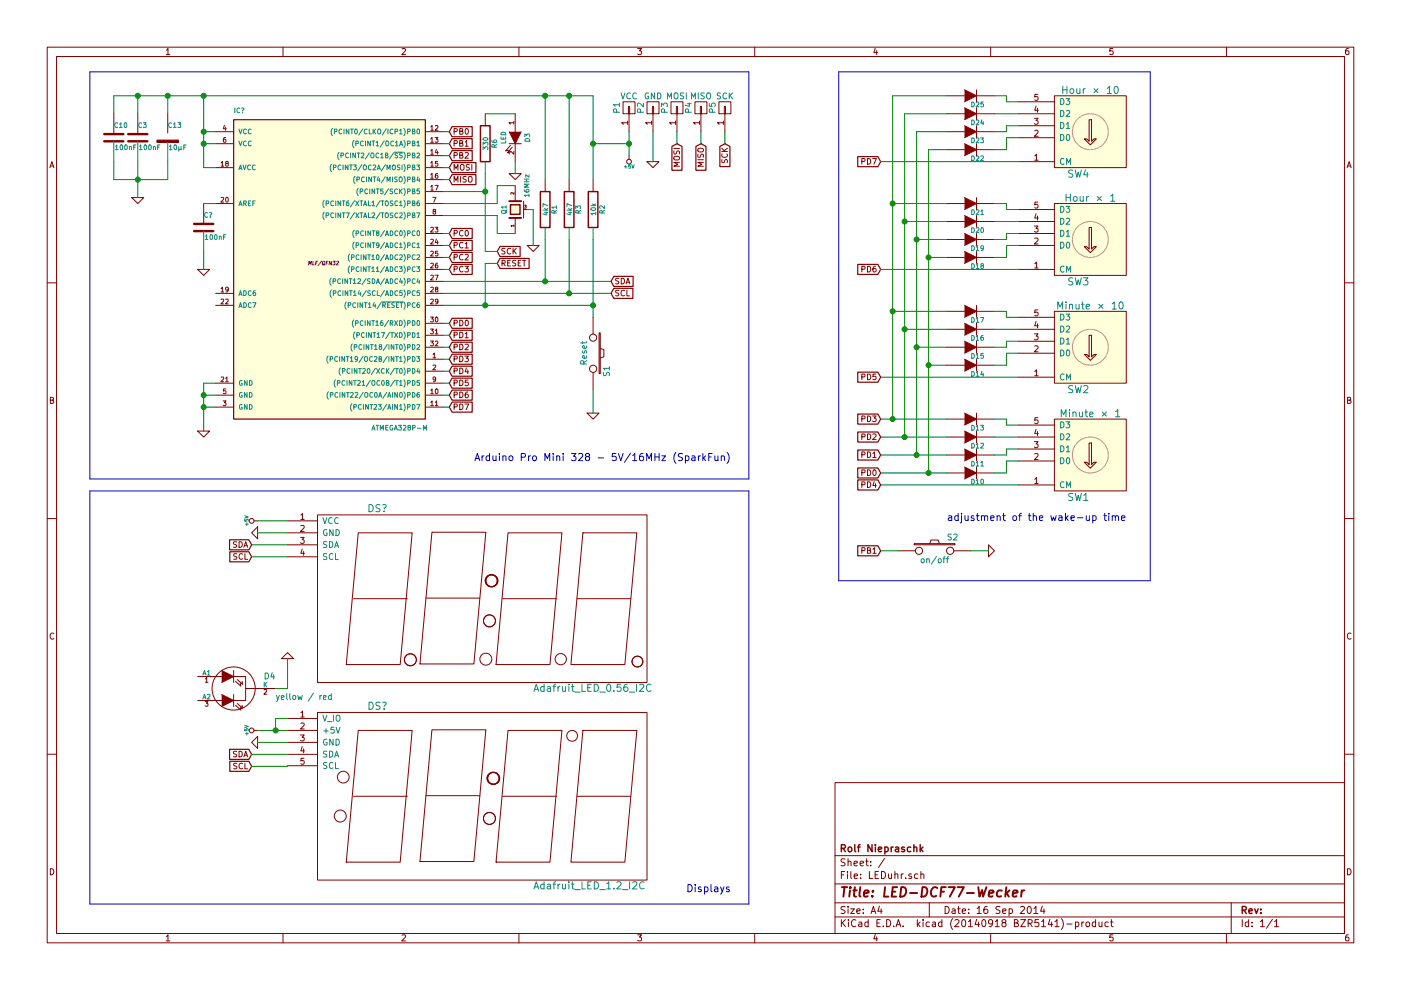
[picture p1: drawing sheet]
EESchema Schematic File Version 2
LIBS:power
LIBS:device
LIBS:transistors
LIBS:conn
LIBS:linear
LIBS:regul
LIBS:74xx
LIBS:cmos4000
LIBS:adc-dac
LIBS:memory
LIBS:xilinx
LIBS:special
LIBS:microcontrollers
LIBS:dsp
LIBS:microchip
LIBS:analog_switches
LIBS:motorola
LIBS:texas
LIBS:intel
LIBS:audio
LIBS:interface
LIBS:digital-audio
LIBS:philips
LIBS:display
LIBS:cypress
LIBS:siliconi
LIBS:opto
LIBS:atmel
LIBS:contrib
LIBS:valves
LIBS:LEDuhr-cache
EELAYER 24 0
EELAYER END
$Descr A4 11693 8268
encoding utf-8
Sheet 1 1
Title "LED-DCF77-Wecker"
Date "16 Sep 2014"
Rev ""
Comp "Rolf Niepraschk"
Comment1 ""
Comment2 ""
Comment3 ""
Comment4 ""
$EndDescr
$Comp
L ATMEGA328P-M IC?
U 1 1
P 2700 2200
F 0 "IC?" H 1950 3450 40  0000 L BNN
F 1 "ATMEGA328P-M" H 3100 800 40  0000 L BNN
F 2 "MLF/QFN32" H 2700 2200 30  0000 C CIN
F 3 "" H 2700 2200 60  0000 C CNN
	1    2700 2200
	1    0    0    -1  
$EndComp
$Comp
L R R1
U 1 1
P 4550 1750
F 0 "R1" V 4630 1750 40  0000 C CNN
F 1 "4k7" V 4557 1751 40  0000 C CNN
F 2 "" V 4480 1750 30  0000 C CNN
F 3 "" H 4550 1750 30  0000 C CNN
	1    4550 1750
	1    0    0    -1  
$EndComp
$Comp
L R R3
U 1 1
P 4750 1750
F 0 "R3" V 4830 1750 40  0000 C CNN
F 1 "4k7" V 4757 1751 40  0000 C CNN
F 2 "" V 4680 1750 30  0000 C CNN
F 3 "" H 4750 1750 30  0000 C CNN
	1    4750 1750
	1    0    0    -1  
$EndComp
$Comp
L C C?
U 1 1
P 1700 1900
F 0 "C?" H 1700 2000 40  0000 L CNN
F 1 "100nF" H 1706 1815 40  0000 L CNN
F 2 "" H 1738 1750 30  0000 C CNN
F 3 "" H 1700 1900 60  0000 C CNN
	1    1700 1900
	1    0    0    -1  
$EndComp
$Comp
L GND #PWR?
U 1 1
P 1700 2250
F 0 "#PWR?" H 1700 2250 30  0001 C CNN
F 1 "GND" H 1700 2180 30  0001 C CNN
F 2 "" H 1700 2250 60  0000 C CNN
F 3 "" H 1700 2250 60  0000 C CNN
	1    1700 2250
	1    0    0    -1  
$EndComp
$Comp
L R R2
U 1 1
P 4950 1750
F 0 "R2" V 5030 1750 40  0000 C CNN
F 1 "10k" V 4957 1751 40  0000 C CNN
F 2 "" V 4880 1750 30  0000 C CNN
F 3 "" H 4950 1750 30  0000 C CNN
	1    4950 1750
	1    0    0    -1  
$EndComp
$Comp
L SW_PUSH S1
U 1 1
P 4950 2950
F 0 "S1" H 5100 3060 50  0000 C CNN
F 1 "Reset" H 4950 2870 50  0000 C CNN
F 2 "" H 4950 2950 60  0000 C CNN
F 3 "" H 4950 2950 60  0000 C CNN
	1    4950 2950
	0    1    1    0   
$EndComp
$Comp
L GND #PWR?
U 1 1
P 4950 3450
F 0 "#PWR?" H 4950 3450 30  0001 C CNN
F 1 "GND" H 4950 3380 30  0001 C CNN
F 2 "" H 4950 3450 60  0000 C CNN
F 3 "" H 4950 3450 60  0000 C CNN
	1    4950 3450
	1    0    0    -1  
$EndComp
$Comp
L GND #PWR?
U 1 1
P 1700 3600
F 0 "#PWR?" H 1700 3600 30  0001 C CNN
F 1 "GND" H 1700 3530 30  0001 C CNN
F 2 "" H 1700 3600 60  0000 C CNN
F 3 "" H 1700 3600 60  0000 C CNN
	1    1700 3600
	1    0    0    -1  
$EndComp
$Comp
L CRYSTAL_SMD Q1
U 1 1
P 4300 1750
F 0 "Q1" H 4300 1840 40  0000 C CNN
F 1 "16MHz" H 4400 1650 40  0000 L CNN
F 2 "" H 4300 1750 60  0000 C CNN
F 3 "" H 4300 1750 60  0000 C CNN
	1    4300 1750
	0    -1   -1   0   
$EndComp
$Comp
L GND #PWR?
U 1 1
P 4450 2050
F 0 "#PWR?" H 4450 2050 30  0001 C CNN
F 1 "GND" H 4450 1980 30  0001 C CNN
F 2 "" H 4450 2050 60  0000 C CNN
F 3 "" H 4450 2050 60  0000 C CNN
	1    4450 2050
	1    0    0    -1  
$EndComp
$Comp
L LED D3
U 1 1
P 4300 1150
F 0 "D3" H 4300 1250 40  0000 C CNN
F 1 "LED" H 4300 1050 40  0000 C CNN
F 2 "" H 4300 1150 60  0000 C CNN
F 3 "" H 4300 1150 60  0000 C CNN
	1    4300 1150
	0    1    1    0   
$EndComp
$Comp
L R R6
U 1 1
P 4050 1200
F 0 "R6" V 4130 1200 40  0000 C CNN
F 1 "330" V 4057 1201 40  0000 C CNN
F 2 "" V 3980 1200 30  0000 C CNN
F 3 "" H 4050 1200 30  0000 C CNN
	1    4050 1200
	1    0    0    -1  
$EndComp
$Comp
L GND #PWR?
U 1 1
P 4300 1450
F 0 "#PWR?" H 4300 1450 30  0001 C CNN
F 1 "GND" H 4300 1380 30  0001 C CNN
F 2 "" H 4300 1450 60  0000 C CNN
F 3 "" H 4300 1450 60  0000 C CNN
	1    4300 1450
	1    0    0    -1  
$EndComp
$Comp
L C C10
U 1 1
P 950 1150
F 0 "C10" H 950 1250 40  0000 L CNN
F 1 "100nF" H 956 1065 40  0000 L CNN
F 2 "" H 988 1000 30  0000 C CNN
F 3 "" H 950 1150 60  0000 C CNN
	1    950  1150
	1    0    0    -1  
$EndComp
$Comp
L C C3
U 1 1
P 1150 1150
F 0 "C3" H 1150 1250 40  0000 L CNN
F 1 "100nF" H 1156 1065 40  0000 L CNN
F 2 "" H 1188 1000 30  0000 C CNN
F 3 "" H 1150 1150 60  0000 C CNN
	1    1150 1150
	1    0    0    -1  
$EndComp
$Comp
L GND #PWR?
U 1 1
P 1150 1650
F 0 "#PWR?" H 1150 1650 30  0001 C CNN
F 1 "GND" H 1150 1580 30  0001 C CNN
F 2 "" H 1150 1650 60  0000 C CNN
F 3 "" H 1150 1650 60  0000 C CNN
	1    1150 1650
	1    0    0    -1  
$EndComp
Text GLabel 3750 1400 2    47   Input ~ 0
MOSI
Text GLabel 3750 1500 2    47   Input ~ 0
MISO
Text GLabel 4150 2100 2    47   Input ~ 0
SCK
Text GLabel 4150 2200 2    47   Input ~ 0
RESET
Text GLabel 3750 1100 2    47   Input ~ 0
PB0
Text GLabel 3750 1200 2    47   Input ~ 0
PB1
Text GLabel 3750 1300 2    47   Input ~ 0
PB2
Text GLabel 5100 2350 2    47   Input ~ 0
SDA
Text GLabel 5100 2450 2    47   Input ~ 0
SCL
Text GLabel 3750 2700 2    47   Input ~ 0
PD0
Text GLabel 3750 2800 2    47   Input ~ 0
PD1
Text GLabel 3750 2900 2    47   Input ~ 0
PD2
Text GLabel 3750 3000 2    47   Input ~ 0
PD3
Text GLabel 3750 3100 2    47   Input ~ 0
PD4
Text GLabel 3750 3200 2    47   Input ~ 0
PD5
Text GLabel 3750 3300 2    47   Input ~ 0
PD6
Text GLabel 3750 3400 2    47   Input ~ 0
PD7
Text GLabel 3750 1950 2    47   Input ~ 0
PC0
Text GLabel 3750 2050 2    47   Input ~ 0
PC1
Text GLabel 3750 2150 2    47   Input ~ 0
PC2
Text GLabel 3750 2250 2    47   Input ~ 0
PC3
$Comp
L CONN_01X01 P2
U 1 1
P 5450 900
F 0 "P2" H 5450 1000 50  0000 C CNN
F 1 "GND" V 5550 900 50  0000 C CNN
F 2 "" H 5450 900 60  0000 C CNN
F 3 "" H 5450 900 60  0000 C CNN
	1    5450 900 
	0    -1   -1   0   
$EndComp
$Comp
L CONN_01X01 P1
U 1 1
P 5250 900
F 0 "P1" H 5250 1000 50  0000 C CNN
F 1 "VCC" V 5350 900 50  0000 C CNN
F 2 "" H 5250 900 60  0000 C CNN
F 3 "" H 5250 900 60  0000 C CNN
	1    5250 900 
	0    -1   -1   0   
$EndComp
$Comp
L GND #PWR?
U 1 1
P 5450 1350
F 0 "#PWR?" H 5450 1350 30  0001 C CNN
F 1 "GND" H 5450 1280 30  0001 C CNN
F 2 "" H 5450 1350 60  0000 C CNN
F 3 "" H 5450 1350 60  0000 C CNN
	1    5450 1350
	1    0    0    -1  
$EndComp
$Comp
L CONN_01X01 P3
U 1 1
P 5650 900
F 0 "P3" H 5650 1000 50  0000 C CNN
F 1 "MOSI" V 5750 900 50  0000 C CNN
F 2 "" H 5650 900 60  0000 C CNN
F 3 "" H 5650 900 60  0000 C CNN
	1    5650 900 
	0    -1   -1   0   
$EndComp
Text GLabel 5650 1200 3    47   Input ~ 0
MOSI
$Comp
L CONN_01X01 P4
U 1 1
P 5850 900
F 0 "P4" H 5850 1000 50  0000 C CNN
F 1 "MISO" V 5950 900 50  0000 C CNN
F 2 "" H 5850 900 60  0000 C CNN
F 3 "" H 5850 900 60  0000 C CNN
	1    5850 900 
	0    -1   -1   0   
$EndComp
Text GLabel 5850 1200 3    47   Input ~ 0
MISO
$Comp
L CONN_01X01 P5
U 1 1
P 6050 900
F 0 "P5" H 6050 1000 50  0000 C CNN
F 1 "SCK" V 6150 900 50  0000 C CNN
F 2 "" H 6050 900 60  0000 C CNN
F 3 "" H 6050 900 60  0000 C CNN
	1    6050 900 
	0    -1   -1   0   
$EndComp
Text GLabel 6050 1200 3    47   Input ~ 0
SCK
$Comp
L CP2 C13
U 1 1
P 1400 1150
F 0 "C13" H 1400 1250 40  0000 L CNN
F 1 "10µF" H 1406 1065 40  0000 L CNN
F 2 "" H 1438 1000 30  0000 C CNN
F 3 "" H 1400 1150 60  0000 C CNN
	1    1400 1150
	1    0    0    -1  
$EndComp
$Comp
L BI_LED D4
U 1 1
P 1950 5750
F 0 "D4" H 2250 5850 50  0000 C CNN
F 1 "yellow / red" H 2300 5650 50  0000 L BNN
F 2 "" H 1950 5750 60  0000 C CNN
F 3 "" H 1950 5750 60  0000 C CNN
	1    1950 5750
	1    0    0    -1  
$EndComp
$Comp
L CODING_SWITCH SW4
U 1 1
P 9100 1100
F 0 "SW4" H 9200 1450 60  0000 C CNN
F 1 "Hour × 10" H 9100 751 60  0000 C CNN
F 2 "" H 9100 1100 60  0000 C CNN
F 3 "" H 9100 1100 60  0000 C CNN
	1    9100 1100
	-1   0    0    1   
$EndComp
$Comp
L CODING_SWITCH SW3
U 1 1
P 9100 2000
F 0 "SW3" H 9200 2350 60  0000 C CNN
F 1 "Hour × 1" H 9100 1651 60  0000 C CNN
F 2 "" H 9100 2000 60  0000 C CNN
F 3 "" H 9100 2000 60  0000 C CNN
	1    9100 2000
	-1   0    0    1   
$EndComp
$Comp
L CODING_SWITCH SW2
U 1 1
P 9100 2900
F 0 "SW2" H 9200 3250 60  0000 C CNN
F 1 "Minute × 10" H 9100 2551 60  0000 C CNN
F 2 "" H 9100 2900 60  0000 C CNN
F 3 "" H 9100 2900 60  0000 C CNN
	1    9100 2900
	-1   0    0    1   
$EndComp
$Comp
L CODING_SWITCH SW1
U 1 1
P 9100 3800
F 0 "SW1" H 9200 4150 60  0000 C CNN
F 1 "Minute × 1" H 9100 3451 60  0000 C CNN
F 2 "" H 9100 3800 60  0000 C CNN
F 3 "" H 9100 3800 60  0000 C CNN
	1    9100 3800
	-1   0    0    1   
$EndComp
Text GLabel 7350 3950 0    47   Input ~ 0
PD0
Text GLabel 7350 3800 0    47   Input ~ 0
PD1
Text GLabel 7350 3650 0    47   Input ~ 0
PD2
Text GLabel 7350 3500 0    47   Input ~ 0
PD3
Text GLabel 7350 1350 0    47   Input ~ 0
PD7
Text GLabel 7350 2250 0    47   Input ~ 0
PD6
Text GLabel 7350 3150 0    47   Input ~ 0
PD5
Text GLabel 7350 4050 0    47   Input ~ 0
PD4
$Comp
L DIODE D25
U 1 1
P 8100 800
F 0 "D25" H 8100 700 40  0000 L BNN
F 1 "1N4148" H 8100 700 40  0001 C CNN
F 2 "" H 8100 800 60  0000 C CNN
F 3 "" H 8100 800 60  0000 C CNN
	1    8100 800 
	1    0    0    -1  
$EndComp
$Comp
L DIODE D24
U 1 1
P 8100 950
F 0 "D24" H 8100 850 40  0000 L BNN
F 1 "1N4148" H 8100 850 40  0001 C CNN
F 2 "" H 8100 950 60  0000 C CNN
F 3 "" H 8100 950 60  0000 C CNN
	1    8100 950 
	1    0    0    -1  
$EndComp
$Comp
L DIODE D23
U 1 1
P 8100 1100
F 0 "D23" H 8100 1000 40  0000 L BNN
F 1 "1N4148" H 8100 1000 40  0001 C CNN
F 2 "" H 8100 1100 60  0000 C CNN
F 3 "" H 8100 1100 60  0000 C CNN
	1    8100 1100
	1    0    0    -1  
$EndComp
$Comp
L DIODE D22
U 1 1
P 8100 1250
F 0 "D22" H 8100 1150 40  0000 L BNN
F 1 "1N4148" H 8100 1150 40  0001 C CNN
F 2 "" H 8100 1250 60  0000 C CNN
F 3 "" H 8100 1250 60  0000 C CNN
	1    8100 1250
	1    0    0    -1  
$EndComp
$Comp
L DIODE D21
U 1 1
P 8100 1700
F 0 "D21" H 8100 1600 40  0000 L BNN
F 1 "1N4148" H 8100 1600 40  0001 C CNN
F 2 "" H 8100 1700 60  0000 C CNN
F 3 "" H 8100 1700 60  0000 C CNN
	1    8100 1700
	1    0    0    -1  
$EndComp
$Comp
L DIODE D20
U 1 1
P 8100 1850
F 0 "D20" H 8100 1750 40  0000 L BNN
F 1 "1N4148" H 8100 1750 40  0001 C CNN
F 2 "" H 8100 1850 60  0000 C CNN
F 3 "" H 8100 1850 60  0000 C CNN
	1    8100 1850
	1    0    0    -1  
$EndComp
$Comp
L DIODE D19
U 1 1
P 8100 2000
F 0 "D19" H 8100 1900 40  0000 L BNN
F 1 "1N4148" H 8100 1900 40  0001 C CNN
F 2 "" H 8100 2000 60  0000 C CNN
F 3 "" H 8100 2000 60  0000 C CNN
	1    8100 2000
	1    0    0    -1  
$EndComp
$Comp
L DIODE D18
U 1 1
P 8100 2150
F 0 "D18" H 8100 2050 40  0000 L BNN
F 1 "1N4148" H 8100 2050 40  0001 C CNN
F 2 "" H 8100 2150 60  0000 C CNN
F 3 "" H 8100 2150 60  0000 C CNN
	1    8100 2150
	1    0    0    -1  
$EndComp
$Comp
L DIODE D17
U 1 1
P 8100 2600
F 0 "D17" H 8100 2500 40  0000 L BNN
F 1 "1N4148" H 8100 2500 40  0001 C CNN
F 2 "" H 8100 2600 60  0000 C CNN
F 3 "" H 8100 2600 60  0000 C CNN
	1    8100 2600
	1    0    0    -1  
$EndComp
$Comp
L DIODE D16
U 1 1
P 8100 2750
F 0 "D16" H 8100 2650 40  0000 L BNN
F 1 "1N4148" H 8100 2650 40  0001 C CNN
F 2 "" H 8100 2750 60  0000 C CNN
F 3 "" H 8100 2750 60  0000 C CNN
	1    8100 2750
	1    0    0    -1  
$EndComp
$Comp
L DIODE D15
U 1 1
P 8100 2900
F 0 "D15" H 8100 2800 40  0000 L BNN
F 1 "1N4148" H 8100 2800 40  0001 C CNN
F 2 "" H 8100 2900 60  0000 C CNN
F 3 "" H 8100 2900 60  0000 C CNN
	1    8100 2900
	1    0    0    -1  
$EndComp
$Comp
L DIODE D14
U 1 1
P 8100 3050
F 0 "D14" H 8100 2950 40  0000 L BNN
F 1 "1N4148" H 8100 2950 40  0001 C CNN
F 2 "" H 8100 3050 60  0000 C CNN
F 3 "" H 8100 3050 60  0000 C CNN
	1    8100 3050
	1    0    0    -1  
$EndComp
$Comp
L DIODE D13
U 1 1
P 8100 3500
F 0 "D13" H 8100 3400 40  0000 L BNN
F 1 "1N4148" H 8100 3400 40  0001 C CNN
F 2 "" H 8100 3500 60  0000 C CNN
F 3 "" H 8100 3500 60  0000 C CNN
	1    8100 3500
	1    0    0    -1  
$EndComp
$Comp
L DIODE D12
U 1 1
P 8100 3650
F 0 "D12" H 8100 3550 40  0000 L BNN
F 1 "1N4148" H 8100 3550 40  0001 C CNN
F 2 "" H 8100 3650 60  0000 C CNN
F 3 "" H 8100 3650 60  0000 C CNN
	1    8100 3650
	1    0    0    -1  
$EndComp
$Comp
L DIODE D11
U 1 1
P 8100 3800
F 0 "D11" H 8100 3700 40  0000 L BNN
F 1 "1N4148" H 8100 3700 40  0001 C CNN
F 2 "" H 8100 3800 60  0000 C CNN
F 3 "" H 8100 3800 60  0000 C CNN
	1    8100 3800
	1    0    0    -1  
$EndComp
$Comp
L DIODE D10
U 1 1
P 8100 3950
F 0 "D10" H 8100 3850 40  0000 L BNN
F 1 "1N4148" H 8100 3850 40  0001 C CNN
F 2 "" H 8100 3950 60  0000 C CNN
F 3 "" H 8100 3950 60  0000 C CNN
	1    8100 3950
	1    0    0    -1  
$EndComp
Text Notes 6100 3850 2    60   ~ 0
Arduino Pro Mini 328 - 5V/16MHz (SparkFun)
Text Notes 9400 4350 2    60   ~ 0
adjustment of the wake-up time
Text Notes 6100 7450 2    60   ~ 0
Displays
$Comp
L Adafruit_LED_0.56_I2C DS?
U 1 1
P 4200 5000
F 0 "DS?" H 3150 5750 60  0000 C CNN
F 1 "Adafruit_LED_0.56_I2C" H 4450 4250 60  0000 L CNN
F 2 "" H 4200 5000 60  0000 C CNN
F 3 "" H 4200 5000 60  0000 C CNN
	1    4200 5000
	1    0    0    -1  
$EndComp
$Comp
L Adafruit_LED_1.2_I2C DS?
U 1 1
P 4200 6650
F 0 "DS?" H 3150 7400 60  0000 C CNN
F 1 "Adafruit_LED_1.2_I2C" H 4450 5900 60  0000 L CNN
F 2 "" H 4020 6650 60  0000 C CNN
F 3 "" H 4020 6650 60  0000 C CNN
	1    4200 6650
	1    0    0    -1  
$EndComp
Text GLabel 2100 4550 0    47   Input ~ 0
SDA
Text GLabel 2100 4650 0    47   Input ~ 0
SCL
$Comp
L +5V #PWR?
U 1 1
P 5250 1300
F 0 "#PWR?" H 5250 1390 20  0001 C CNN
F 1 "+5V" H 5250 1390 30  0000 C CNN
F 2 "" H 5250 1300 60  0000 C CNN
F 3 "" H 5250 1300 60  0000 C CNN
	1    5250 1300
	-1   0    0    1   
$EndComp
$Comp
L +5V #PWR?
U 1 1
P 2150 4350
F 0 "#PWR?" H 2150 4440 20  0001 C CNN
F 1 "+5V" H 2150 4440 30  0000 C CNN
F 2 "" H 2150 4350 60  0000 C CNN
F 3 "" H 2150 4350 60  0000 C CNN
	1    2150 4350
	0    -1   -1   0   
$EndComp
$Comp
L GND #PWR?
U 1 1
P 2150 4450
F 0 "#PWR?" H 2150 4450 30  0001 C CNN
F 1 "GND" H 2150 4380 30  0001 C CNN
F 2 "" H 2150 4450 60  0000 C CNN
F 3 "" H 2150 4450 60  0000 C CNN
	1    2150 4450
	0    1    1    0   
$EndComp
Text GLabel 2100 6300 0    47   Input ~ 0
SDA
Text GLabel 2100 6400 0    47   Input ~ 0
SCL
$Comp
L +5V #PWR?
U 1 1
P 2150 6100
F 0 "#PWR?" H 2150 6190 20  0001 C CNN
F 1 "+5V" H 2150 6190 30  0000 C CNN
F 2 "" H 2150 6100 60  0000 C CNN
F 3 "" H 2150 6100 60  0000 C CNN
	1    2150 6100
	0    -1   -1   0   
$EndComp
$Comp
L GND #PWR?
U 1 1
P 2150 6200
F 0 "#PWR?" H 2150 6200 30  0001 C CNN
F 1 "GND" H 2150 6130 30  0001 C CNN
F 2 "" H 2150 6200 60  0000 C CNN
F 3 "" H 2150 6200 60  0000 C CNN
	1    2150 6200
	0    1    1    0   
$EndComp
$Comp
L GND #PWR?
U 1 1
P 2400 5500
F 0 "#PWR?" H 2400 5500 30  0001 C CNN
F 1 "GND" H 2400 5430 30  0001 C CNN
F 2 "" H 2400 5500 60  0000 C CNN
F 3 "" H 2400 5500 60  0000 C CNN
	1    2400 5500
	-1   0    0    1   
$EndComp
Wire Wire Line
	950  800  1150 800 
Wire Wire Line
	1150 800  1400 800 
Wire Wire Line
	1400 800  1700 800 
Wire Wire Line
	1700 800  4550 800 
Wire Wire Line
	4550 800  4750 800 
Wire Wire Line
	4750 800  4950 800 
Wire Wire Line
	1700 1200 1800 1200
Connection ~ 1700 1200
Wire Wire Line
	1800 1100 1700 1100
Connection ~ 1700 1100
Wire Wire Line
	3700 2450 4750 2450
Wire Wire Line
	4750 2450 5100 2450
Wire Wire Line
	4550 1500 4550 800 
Connection ~ 4550 800 
Wire Wire Line
	4750 1500 4750 800 
Connection ~ 4750 800 
Wire Wire Line
	4550 2000 4550 2350
Connection ~ 4550 2350
Wire Wire Line
	4750 2450 4750 2000
Wire Wire Line
	1700 1700 1800 1700
Wire Wire Line
	1700 2250 1700 2100
Wire Wire Line
	3700 2550 4050 2550
Wire Wire Line
	4050 2550 4950 2550
Wire Wire Line
	4950 2000 4950 2550
Wire Wire Line
	4950 2550 4950 2650
Wire Wire Line
	4950 800  4950 1200
Wire Wire Line
	4950 1200 4950 1500
Wire Wire Line
	4950 3250 4950 3450
Wire Wire Line
	1800 3200 1700 3200
Wire Wire Line
	1700 3200 1700 3300
Wire Wire Line
	1700 3300 1700 3400
Wire Wire Line
	1700 3400 1700 3600
Wire Wire Line
	1800 3300 1700 3300
Connection ~ 1700 3300
Wire Wire Line
	1800 3400 1700 3400
Connection ~ 1700 3400
Connection ~ 4950 2550
Wire Wire Line
	3700 1600 4050 1600
Wire Wire Line
	950  950  950  800 
Connection ~ 1700 800 
Wire Wire Line
	1150 950  1150 800 
Connection ~ 1150 800 
Wire Wire Line
	1400 950  1400 800 
Connection ~ 1400 800 
Wire Wire Line
	950  1350 950  1500
Wire Wire Line
	950  1500 1150 1500
Wire Wire Line
	1150 1500 1400 1500
Wire Wire Line
	1400 1500 1400 1350
Wire Wire Line
	1150 1350 1150 1500
Wire Wire Line
	1150 1500 1150 1650
Connection ~ 1150 1500
Wire Wire Line
	4050 950  4300 950 
Wire Wire Line
	3700 1400 3750 1400
Wire Wire Line
	3700 1500 3750 1500
Wire Wire Line
	4050 2200 4150 2200
Wire Wire Line
	3700 1100 3750 1100
Wire Wire Line
	3700 1200 3750 1200
Wire Wire Line
	3700 1300 3750 1300
Wire Wire Line
	3700 2350 4550 2350
Wire Wire Line
	4550 2350 5100 2350
Connection ~ 4750 2450
Wire Wire Line
	4050 1450 4050 1600
Wire Wire Line
	4050 1600 4050 2100
Wire Wire Line
	3700 2700 3750 2700
Wire Wire Line
	3700 2800 3750 2800
Wire Wire Line
	3700 2900 3750 2900
Wire Wire Line
	3700 3000 3750 3000
Wire Wire Line
	3700 3100 3750 3100
Wire Wire Line
	3700 3200 3750 3200
Wire Wire Line
	3700 3300 3750 3300
Wire Wire Line
	3700 3400 3750 3400
Wire Wire Line
	4050 2550 4050 2200
Connection ~ 4050 2550
Wire Wire Line
	4050 2100 4150 2100
Wire Wire Line
	4450 1750 4450 2050
Wire Wire Line
	4400 1750 4450 1750
Wire Wire Line
	3700 1700 4150 1700
Wire Wire Line
	4150 1700 4150 1550
Wire Wire Line
	4150 1550 4300 1550
Wire Wire Line
	3700 1800 4150 1800
Wire Wire Line
	4150 1800 4150 1950
Wire Wire Line
	4150 1950 4300 1950
Wire Wire Line
	3700 1950 3750 1950
Wire Wire Line
	3700 2050 3750 2050
Wire Wire Line
	3700 2150 3750 2150
Wire Wire Line
	3700 2250 3750 2250
Connection ~ 4050 1600
Wire Wire Line
	4300 1350 4300 1450
Wire Wire Line
	5450 1350 5450 1100
Wire Wire Line
	5650 1200 5650 1100
Wire Wire Line
	5850 1200 5850 1100
Wire Wire Line
	6050 1200 6050 1100
Wire Wire Line
	5250 1100 5250 1200
Wire Wire Line
	5250 1200 5250 1300
Wire Wire Line
	5250 1200 4950 1200
Connection ~ 4950 1200
Wire Wire Line
	7350 4050 8500 4050
Wire Wire Line
	8300 800  8400 800 
Wire Wire Line
	8400 800  8400 850 
Wire Wire Line
	8400 850  8500 850 
Wire Wire Line
	8300 950  8500 950 
Wire Wire Line
	8300 1100 8400 1100
Wire Wire Line
	8400 1100 8400 1050
Wire Wire Line
	8400 1050 8500 1050
Wire Wire Line
	8300 1700 8400 1700
Wire Wire Line
	8400 1700 8400 1750
Wire Wire Line
	8400 1750 8500 1750
Wire Wire Line
	8300 1850 8500 1850
Wire Wire Line
	8300 1250 8400 1250
Wire Wire Line
	8400 1250 8400 1150
Wire Wire Line
	8400 1150 8500 1150
Wire Wire Line
	7350 1350 8500 1350
Wire Wire Line
	8300 2000 8400 2000
Wire Wire Line
	8400 2000 8400 1950
Wire Wire Line
	8400 1950 8500 1950
Wire Wire Line
	8300 2150 8400 2150
Wire Wire Line
	8400 2150 8400 2050
Wire Wire Line
	8400 2050 8500 2050
Wire Wire Line
	8300 2600 8400 2600
Wire Wire Line
	8400 2600 8400 2650
Wire Wire Line
	8400 2650 8500 2650
Wire Wire Line
	8300 2750 8500 2750
Wire Wire Line
	8300 2900 8400 2900
Wire Wire Line
	8400 2900 8400 2850
Wire Wire Line
	8400 2850 8500 2850
Wire Wire Line
	8300 3050 8400 3050
Wire Wire Line
	8400 3050 8400 2950
Wire Wire Line
	8400 2950 8500 2950
Wire Wire Line
	7350 3150 8500 3150
Wire Wire Line
	8300 3500 8400 3500
Wire Wire Line
	8400 3500 8400 3550
Wire Wire Line
	8400 3550 8500 3550
Wire Wire Line
	8300 3650 8500 3650
Wire Wire Line
	8300 3800 8400 3800
Wire Wire Line
	8400 3800 8400 3750
Wire Wire Line
	8400 3750 8500 3750
Wire Wire Line
	8300 3950 8400 3950
Wire Wire Line
	8400 3950 8400 3850
Wire Wire Line
	8400 3850 8500 3850
Wire Wire Line
	7350 3650 7550 3650
Wire Wire Line
	7550 3650 7900 3650
Wire Wire Line
	7350 3500 7450 3500
Wire Wire Line
	7450 3500 7900 3500
Wire Wire Line
	7350 3800 7650 3800
Wire Wire Line
	7650 3800 7900 3800
Wire Wire Line
	7350 3950 7750 3950
Wire Wire Line
	7750 3950 7900 3950
Wire Wire Line
	7450 800  7450 1700
Wire Wire Line
	7450 1700 7450 2600
Wire Wire Line
	7450 2600 7450 3500
Wire Wire Line
	7450 800  7900 800 
Connection ~ 7450 3500
Wire Wire Line
	7550 950  7550 1850
Wire Wire Line
	7550 1850 7550 2750
Wire Wire Line
	7550 2750 7550 3650
Wire Wire Line
	7550 950  7900 950 
Connection ~ 7550 3650
Wire Wire Line
	7650 1100 7650 2000
Wire Wire Line
	7650 2000 7650 2900
Wire Wire Line
	7650 2900 7650 3800
Wire Wire Line
	7650 1100 7900 1100
Connection ~ 7650 3800
Wire Wire Line
	7750 1250 7750 2150
Wire Wire Line
	7750 2150 7750 3050
Wire Wire Line
	7750 3050 7750 3950
Wire Wire Line
	7750 1250 7900 1250
Connection ~ 7750 3950
Wire Wire Line
	7350 2250 8500 2250
Wire Wire Line
	7900 1700 7450 1700
Connection ~ 7450 1700
Wire Wire Line
	7900 1850 7550 1850
Connection ~ 7550 1850
Wire Wire Line
	7900 2000 7650 2000
Connection ~ 7650 2000
Wire Wire Line
	7900 2150 7750 2150
Connection ~ 7750 2150
Wire Wire Line
	7900 2600 7450 2600
Connection ~ 7450 2600
Wire Wire Line
	7900 2750 7550 2750
Connection ~ 7550 2750
Wire Wire Line
	7900 2900 7650 2900
Connection ~ 7650 2900
Wire Wire Line
	7900 3050 7750 3050
Connection ~ 7750 3050
Wire Notes Line
	750  600  6250 600 
Wire Notes Line
	6250 600  6250 4000
Wire Notes Line
	6250 4000 750  4000
Wire Notes Line
	750  4000 750  600 
Wire Notes Line
	7000 600  9600 600 
Wire Notes Line
	9600 600  9600 4850
Wire Notes Line
	7000 600  7000 4850
Wire Notes Line
	750  4100 6250 4100
Wire Notes Line
	6250 4100 6250 7550
Wire Notes Line
	6250 7550 750  7550
Wire Notes Line
	750  7550 750  4100
Wire Wire Line
	2100 4550 2400 4550
Wire Wire Line
	2100 4650 2400 4650
Wire Wire Line
	1700 1400 1800 1400
Wire Wire Line
	2150 4350 2400 4350
Wire Wire Line
	2150 4450 2400 4450
Wire Wire Line
	2100 6300 2400 6300
Wire Wire Line
	2150 6100 2300 6100
Wire Wire Line
	2300 6100 2400 6100
Wire Wire Line
	2150 6200 2400 6200
Wire Wire Line
	2400 6400 2100 6400
Wire Wire Line
	2300 6100 2300 6000
Wire Wire Line
	2300 6000 2400 6000
Connection ~ 2300 6100
Wire Wire Line
	2300 5750 2400 5750
Wire Wire Line
	2400 5750 2400 5500
Connection ~ 5250 1200
Wire Wire Line
	1700 800  1700 1100
Wire Wire Line
	1700 1100 1700 1200
Wire Wire Line
	1700 1200 1700 1400
$Comp
L SW_PUSH S2
U 1 1
P 7800 4600
F 0 "S2" H 7950 4710 50  0000 C CNN
F 1 "on/off" H 7800 4520 50  0000 C CNN
F 2 "" H 7800 4600 60  0000 C CNN
F 3 "" H 7800 4600 60  0000 C CNN
	1    7800 4600
	1    0    0    -1  
$EndComp
Wire Notes Line
	7000 4850 9600 4850
Text GLabel 7350 4600 0    47   Input ~ 0
PB1
Wire Wire Line
	7500 4600 7350 4600
$Comp
L GND #PWR?
U 1 1
P 8250 4600
F 0 "#PWR?" H 8250 4600 30  0001 C CNN
F 1 "GND" H 8250 4530 30  0001 C CNN
F 2 "" H 8250 4600 60  0000 C CNN
F 3 "" H 8250 4600 60  0000 C CNN
	1    8250 4600
	0    -1   -1   0   
$EndComp
Wire Wire Line
	8100 4600 8250 4600
$EndSCHEMATC
